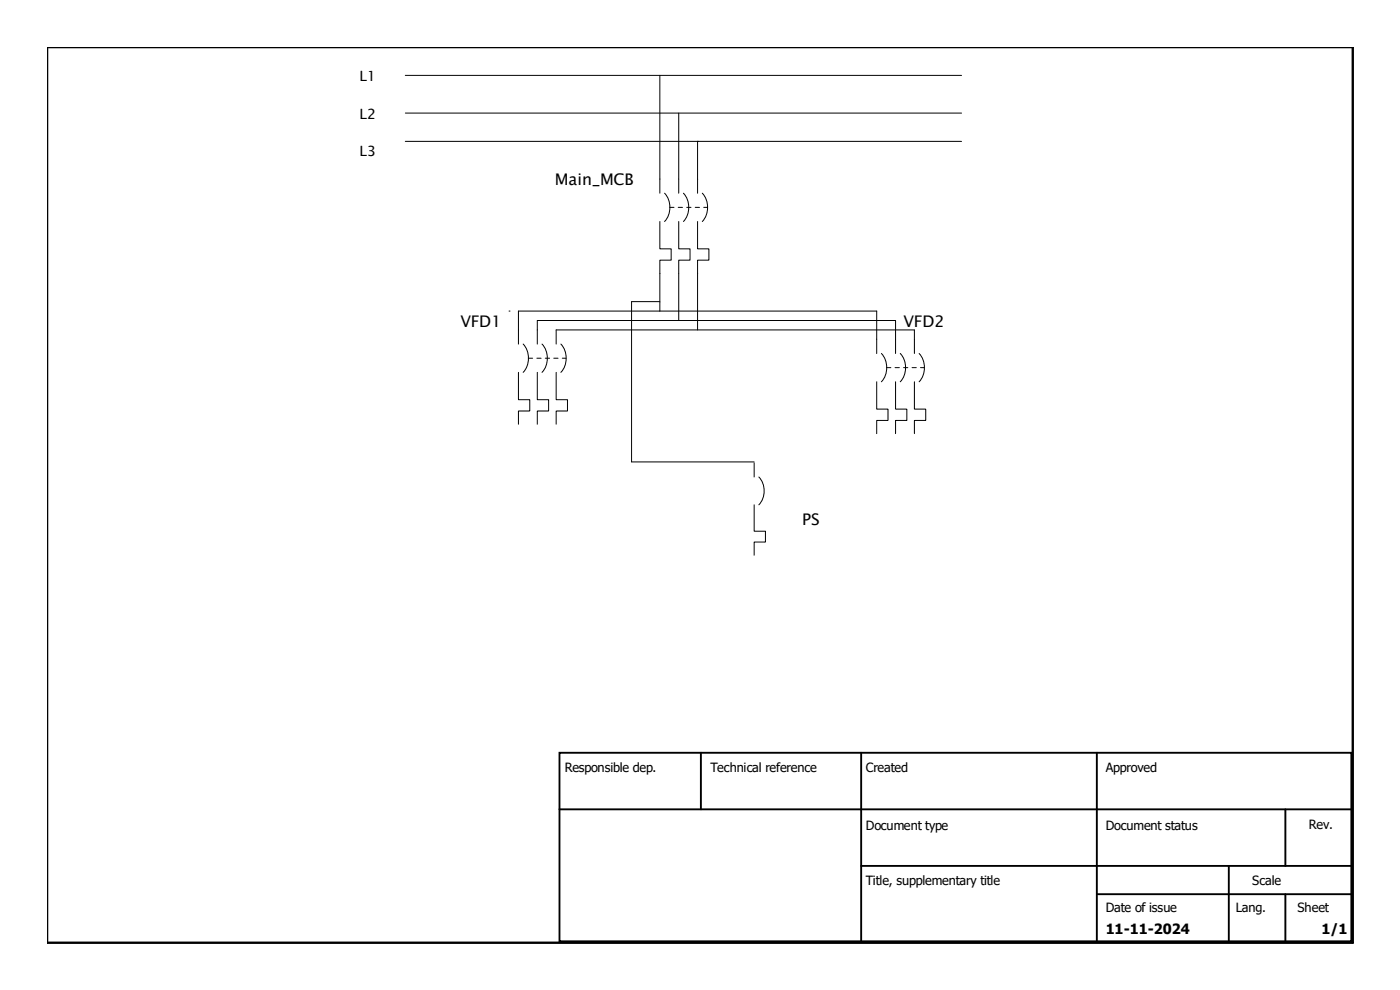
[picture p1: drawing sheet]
<svg xmlns="http://www.w3.org/2000/svg" width="297mm" height="210mm" viewBox="0 0 297 210" stroke-linecap="round" stroke-linejoin="round" font-family="sans-serif">
<g fill="none" stroke="#000" stroke-width=".21">
<path d="M86 16h118M140 16v25M86 24h118M86 30h118M144 24v17M148 30v11M140 47v5.8h2.4v2.4h-2.4v2.8M141 41a4.6 4.6 0 0 1 0 6M144 47v5.8h2.4v2.4h-2.4v2.8M145 41a4.6 4.6 0 0 1 0 6M148 47v5.8h2.4v2.4h-2.4v2.8M149 41a4.6 4.6 0 0 1 0 6"/>
<path d="M110 79v5.8h2.4v2.4h-2.4v2.8M110 70v3M111 73a4.6 4.6 0 0 1 0 6M114 79v5.8h2.4v2.4h-2.4v2.8M114 70v3M115 73a4.6 4.6 0 0 1 0 6M118 79v5.8h2.4v2.4h-2.4v2.8M118 70v3M119 73a4.6 4.6 0 0 1 0 6M186 72v3M187 75a4.6 4.6 0 0 1 0 6M190 72v3"/>
<path d="M191 75a4.6 4.6 0 0 1 0 6M194 72v3M195 75a4.6 4.6 0 0 1 0 6M160 98.2v3M186 81v5.8h2.4v2.4h-2.4v2.8M190 81v5.8h2.4v2.4h-2.4v2.8M194 81v5.8h2.4v2.4h-2.4v2.8M160 107.1v5.6h2.4v2.3h-2.4v2.8M161 101.2a4.4 4.4 0 0 1 0 5.9"/>
</g>
<path d="M142.1 44h8M112.1 76h8M188.1 78h8" fill="none" stroke="#000" stroke-width=".21" stroke-dasharray=".9 .9"/>
<path d="M140 58v8" fill="none" stroke="#000" stroke-width=".21"/>
<path d="M144 58v10M148 58v12M110 70v-4h76v6M114 70v-2h76v4M118 70h76v2M140 64h-6v34h26" fill="none" stroke="#000" stroke-width=".21"/>
<path d="M10 10h277v190h-277z" fill="none" stroke="#000" stroke-width=".5"/>
<path d="M118.7 159.7h168v40h-168zM148.7 159.7v12M182.7 159.7v40M232.7 159.7v40M118.7 171.7h168M272.7 171.7v12M182.7 183.7h104M232.7 189.7h54M260.7 183.7v16M272.7 189.7v10" fill="none" stroke="#000" stroke-width=".4"/>
<g font-size="3.4">
<text x="117.7" y="39.3">Main_MCB</text>
<text x="97.7" y="69.3">VFD1</text>
<text x="191.7" y="69.3">VFD2</text>
<text x="170.2" y="111.4">PS</text>
</g>
<g font-size="3">
<text x="76.3" y="17.2">L1</text>
<text x="76.3" y="25.2">L2</text>
<text x="76.3" y="33.2">L3</text>
<text x="234.6" y="198.2">11-11-2024</text>
<text x="280.4" y="198.2">1/1</text>
</g>
<g font-size="2.7">
<text x="119.8" y="163.8">Responsible dep.</text>
<text x="150.7" y="163.8">Technical reference</text>
<text x="183.7" y="163.8">Created</text>
<text x="234.6" y="163.8">Approved</text>
<text x="183.7" y="176">Document type</text>
<text x="234.6" y="176">Document status</text>
<text x="277.7" y="175.8">Rev.</text>
<text x="183.7" y="187.8">Title, supplementary title</text>
<text x="265.7" y="187.8">Scale</text>
<text x="234.6" y="193.4">Date of issue</text>
<text x="262.2" y="193.4">Lang.</text>
<text x="275.3" y="193.4">Sheet</text>
</g>
</svg>
